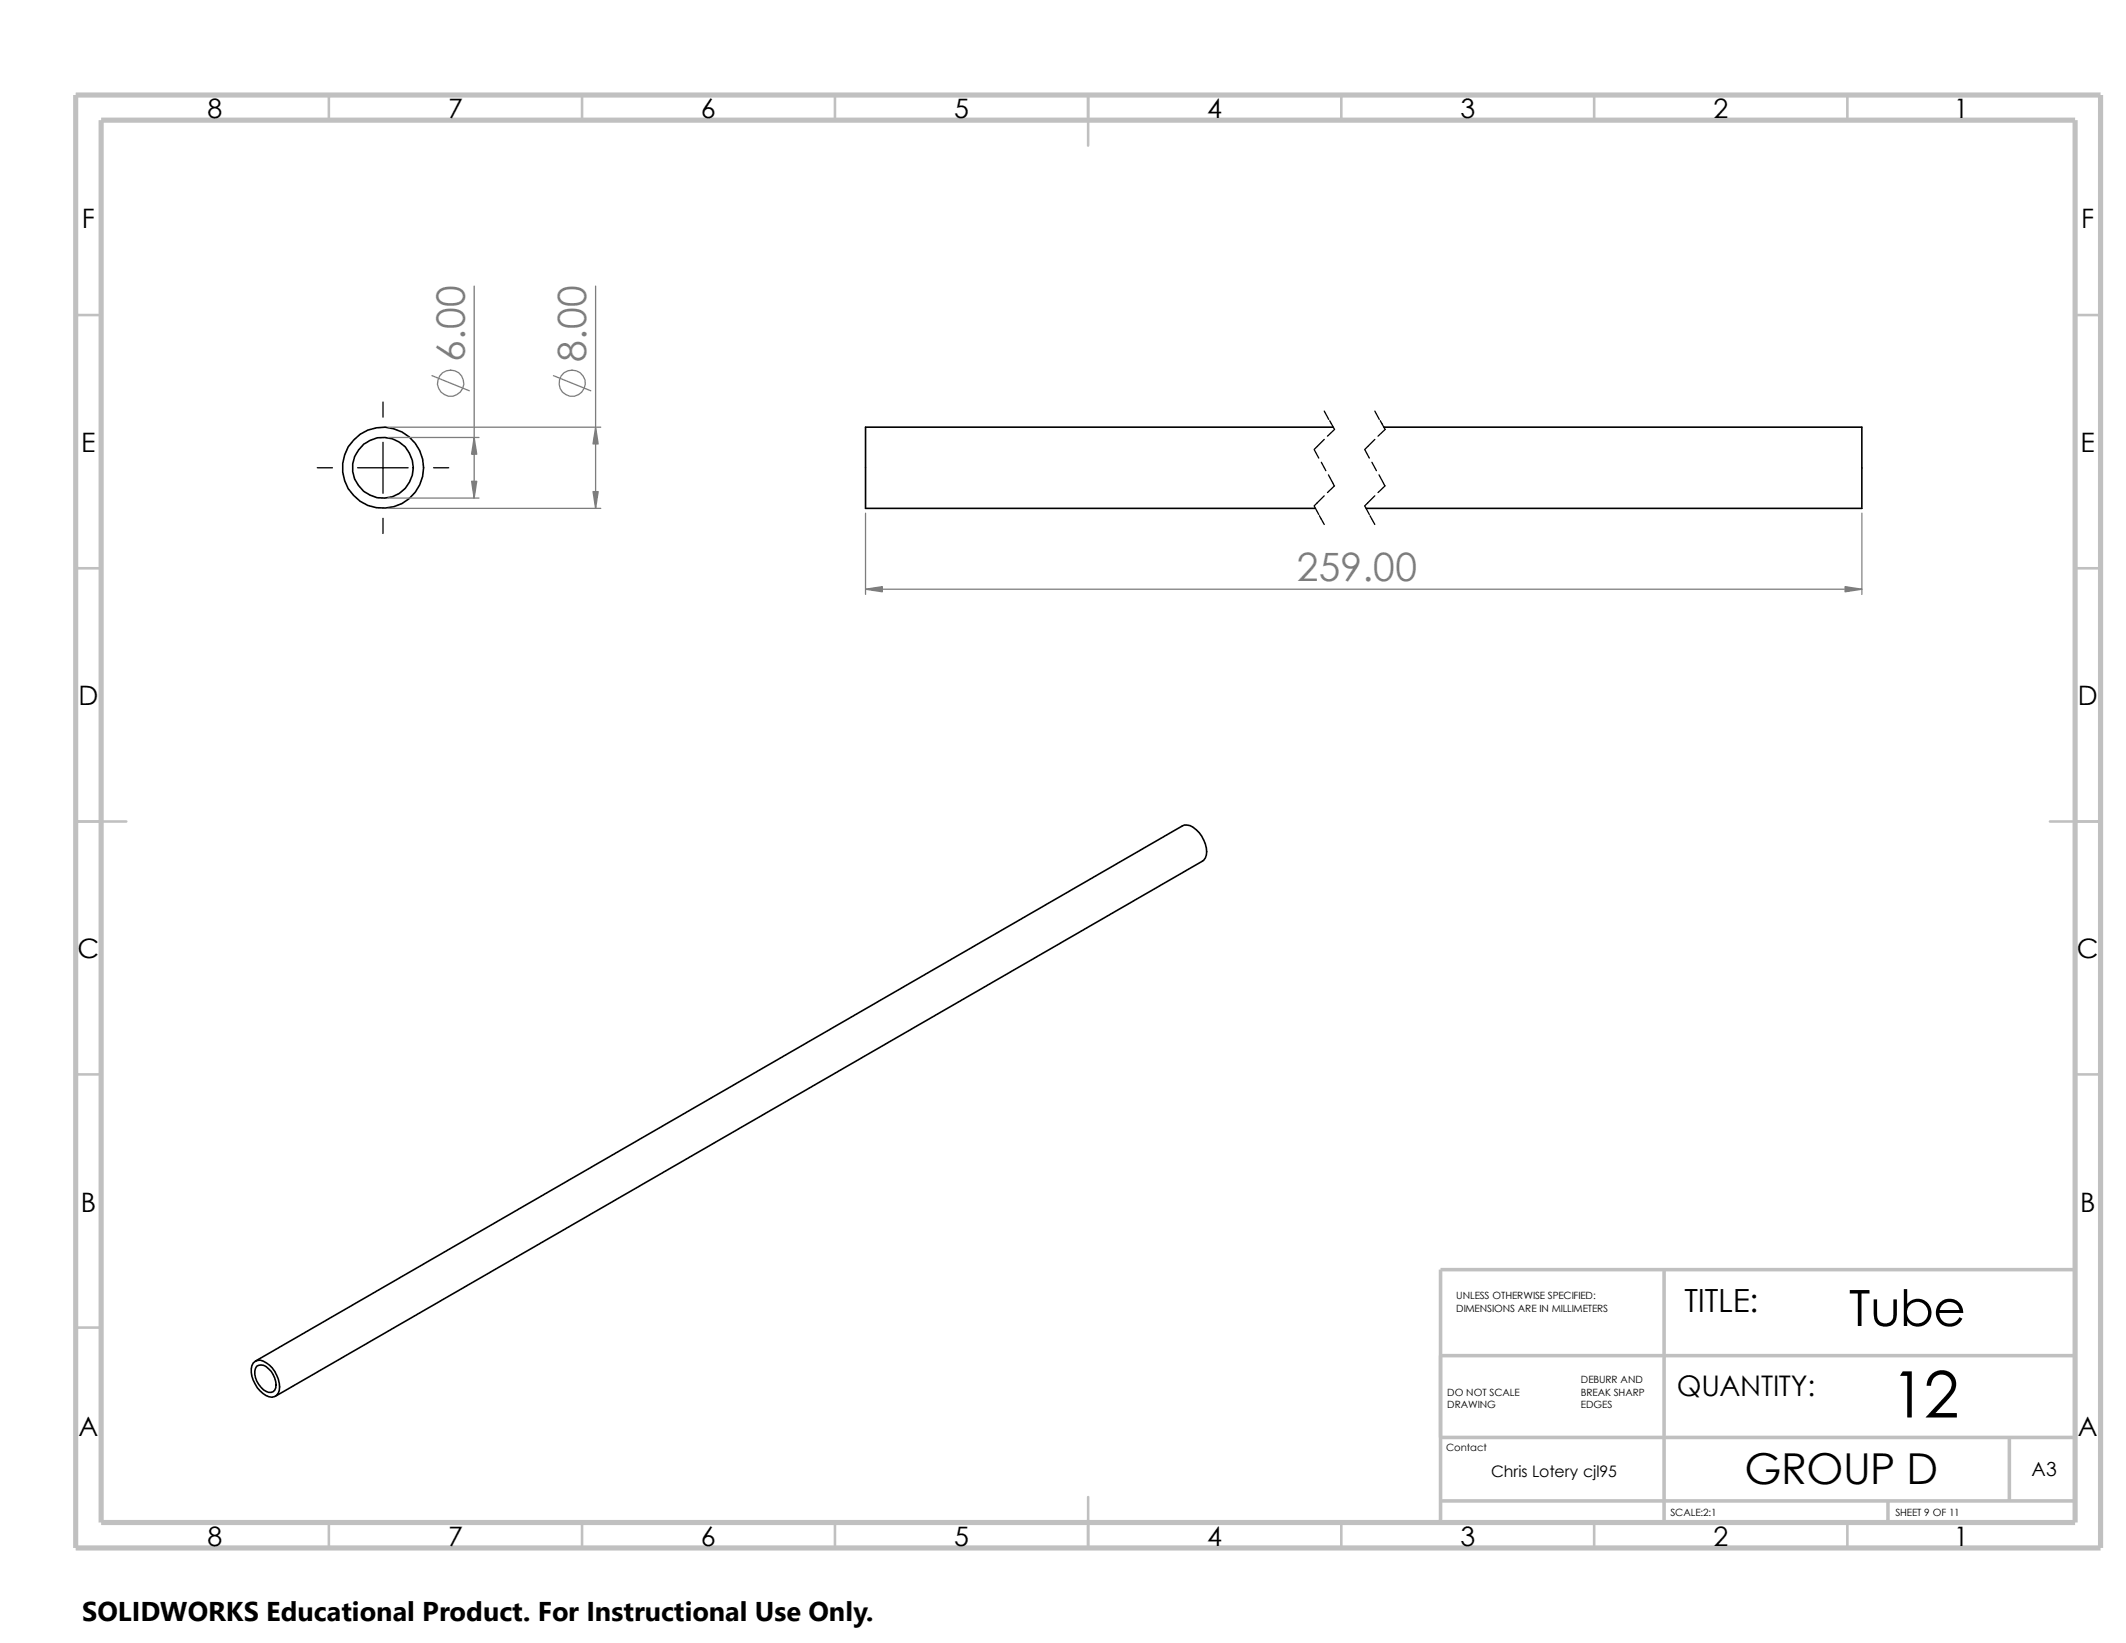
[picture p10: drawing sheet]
<svg xmlns="http://www.w3.org/2000/svg" width="279mm" height="216mm" viewBox="0 0 279 216" stroke-linecap="round" stroke-linejoin="round" font-family="sans-serif">
<g fill="none" stroke="#c0c0c0" stroke-width=".34">
<path d="M43.2 12.5v3.3M76.5 12.5v3.3M109.7 12.5v3.3M143 12.5v6.6M176.3 12.5v3.3M209.5 12.5v3.3M242.8 12.5v3.3M9.9 41.4h3.4M272.7 41.4h3.4M9.9 74.7h3.4M272.7 74.7h3.4M9.9 107.9h6.7"/>
<path d="M269.4 107.9h6.7M9.9 141.2h3.4M272.7 141.2h3.4M9.9 174.5h3.4M143 196.7v6.7M43.2 200.1v3.3M76.5 200.1v3.3M109.7 200.1v3.3M176.3 200.1v3.3M209.5 200.1v3.3M242.8 200.1v3.3"/>
</g>
<path d="M189.3 178.1h83.4M218.7 166.8v33.3M272.7 166.8h-83.4v33.3M189.3 188.9h83.4M189.3 197.2h83.4M248.1 197.2v2.9M264.1 188.8v8.4" fill="none" stroke="#c0c0c0" stroke-width=".47"/>
<path d="M9.9 12.5h266.2v190.9h-266.2zM13.3 15.8h259.4v184.3h-259.4z" fill="none" stroke="#c0c0c0" stroke-width=".68" stroke-linecap="butt"/>
<g fill="none" stroke="#000" stroke-width=".21">
<path d="M175.2 56.1h-61.5v10.7h59.1M181.9 56.1h62.8v10.7h-65.2M33.3 179.1a1.17 1.17 0 0 1 1.7 0 4 4 0 0 1 1.7 3.6 1.08 1.08 0 0 1-1.7 .7 4 4 0 0 1-1.9-3.9zM33.6 178.9l121.8-70.4a1.55 1.55 0 0 1 1.8 .6 3.6 3.6 0 0 1 1.2 3.6l-.4 .5-121.8 70.3M33.7 179.5a1.16 1.16 0 0 1 1.6 .4 2.65 2.65 0 0 1 .8 2.8 .95 .95 0 0 1-1.5-.1 2.82 2.82 0 0 1-1-2.8z"/>
<circle cx="50.3" cy="61.5" r="4"/>
<circle cx="50.3" cy="61.5" r="5.3"/>
</g>
<g fill="none" stroke="#000" stroke-width=".17">
<path d="M50.3 52.8v2M50.3 58.1v6.7M172.7 59.1l.6 1.1M174 54l.6 1.1M174 57.7l-1.3 1.4M174.8 55.3l.6 1.1-.9 .9M179.4 59.1l.6 1.1M180.7 54l.6 1.1M180.7 57.7l-1.3 1.4M181.4 55.3l.6 1.1-.9 .9M41.7 61.5h2M47 61.5h6.6"/>
<path d="M50.3 68.1v2M57 61.5h2M172.7 66.5l.6 1.1M173.4 67.8l.6 1.1M173.7 60.7l.5 1.1M174 65.2l-1.3 1.3M174.6 62.4l.7 1.4M175.4 63.8l-.9 .9M179.4 66.5l.6 1.1M180 67.8l.7 1.1M180.3 60.7l.6 1.1M180.7 65.2l-1.3 1.3"/>
<path d="M181.2 62.4l.8 1.4M182 63.8l-.9 .9"/>
</g>
<g fill="none" stroke="#808080" stroke-width=".17">
<path d="M62.3 37.6v27.8M78.3 37.6v29.2M51 56.1h28M51 57.5h11.9M56.8 49.4l4.9 2M72.7 49.4l4.9 2M51 66.8h28M51 65.4h11.9M113.7 67.4v10.7M113.7 77.4h131M244.7 67.4v10.7"/>
<circle cx="59.2" cy="50.4" r="1.72"/>
<circle cx="75.2" cy="50.4" r="1.72"/>
</g>
<g fill="#808080" stroke="#808080" stroke-width=".17">
<path d="M77.9 64.6h.7l-.3 2.2z"/>
<path d="M78.3 56.1l.3 2.2h-.7z"/>
<path d="M62.3 57.5l.4 2.2h-.7z"/>
<path d="M62 63.2h.7l-.4 2.2z"/>
<path d="M113.7 77.4l2.3-.3v.7z"/>
<path d="M242.5 77.1l2.2 .3-2.2 .4z"/>
</g>
<path d="M10.8 209.2h104.1v6.7h-104.1z" fill="#fff"/>
<text font-size="8.4" x="248.5" y="186.3">12</text>
<text font-size="6.6" x="243" y="174.2">Tube</text>
<text font-size="5.6" x="229.3" y="195">GROUP D</text>
<g font-size="5.1" fill="#808080">
<text x="61.1" y="47.6" transform="rotate(-90 61.1 47.6)">6.00</text>
<text x="77" y="47.6" transform="rotate(-90 77 47.6)">8.00</text>
<text x="170.4" y="76.4">259.00</text>
</g>
<text font-size="4.2" x="221.4" y="172.4">TITLE:</text>
<text font-size="3.7" x="220.4" y="183.5">QUANTITY:</text>
<text font-size="3.6" x="10.8" y="213">SOLIDWORKS Educational Product. For Instructional Use Only.</text>
<g font-size="3.5">
<text x="27.3" y="15.5">8</text>
<text x="58.9" y="15.5">7</text>
<text x="92.1" y="15.5">6</text>
<text x="125.4" y="15.5">5</text>
<text x="158.7" y="15.5">4</text>
<text x="191.9" y="15.5">3</text>
<text x="225.2" y="15.5">2</text>
<text x="256.8" y="15.5">1</text>
<text x="10.8" y="30">F</text>
<text x="273.5" y="30">F</text>
<text x="10.7" y="59.4">E</text>
<text x="273.4" y="59.4">E</text>
<text x="10.3" y="92.7">D</text>
<text x="273.1" y="92.7">D</text>
<text x="10.2" y="125.9">C</text>
<text x="273" y="125.9">C</text>
<text x="10.6" y="159.2">B</text>
<text x="273.4" y="159.2">B</text>
<text x="10.3" y="188.6">A</text>
<text x="273.1" y="188.6">A</text>
<text x="27.3" y="203.1">8</text>
<text x="58.9" y="203.1">7</text>
<text x="92.1" y="203.1">6</text>
<text x="125.4" y="203.1">5</text>
<text x="158.7" y="203.1">4</text>
<text x="191.9" y="203.1">3</text>
<text x="225.2" y="203.1">2</text>
<text x="256.8" y="203.1">1</text>
</g>
<text font-size="2.5" x="267" y="194">A3</text>
<text font-size="2.1" x="196" y="194.1">Chris Lotery cjl95</text>
<g font-size="1.3">
<text x="191.4" y="172.3">DIMENSIONS ARE IN MILLIMETERS</text>
<text x="191.4" y="170.7">UNLESS OTHERWISE SPECIFIED:</text>
<text x="190.2" y="185.1">DRAWING</text>
<text x="190.2" y="183.4">DO NOT SCALE</text>
<text x="207.8" y="185.1">EDGES</text>
<text x="207.8" y="183.4">BREAK SHARP</text>
<text x="207.8" y="181.8">DEBURR AND</text>
<text x="190.1" y="190.7">Contact</text>
<text x="219.5" y="199.2">SCALE:2:1</text>
<text x="249.1" y="199.2">SHEET 9 OF 11</text>
</g>
</svg>
